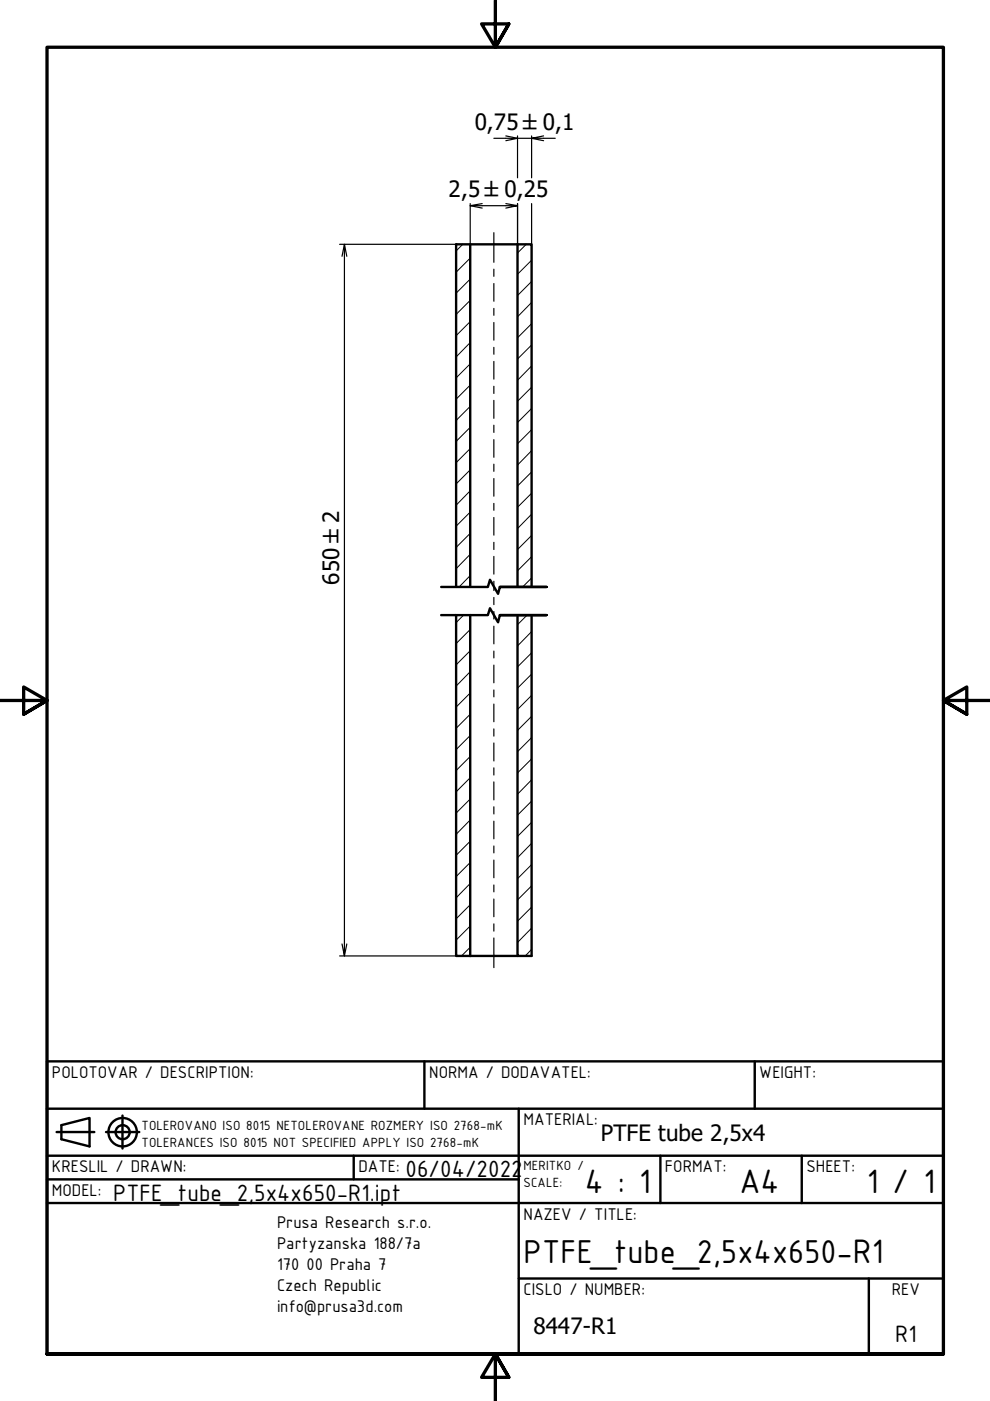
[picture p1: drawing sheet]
<svg xmlns="http://www.w3.org/2000/svg" width="210mm" height="297mm" viewBox="0 0 210 297" stroke-linecap="round" stroke-linejoin="round" font-family="sans-serif">
<!-- layer: Hatch (ISO) -->
<g fill="none" stroke="#000" stroke-width=".21">
<path d="M98.1 51.8l-1.4 1.4M99.7 54.7l-3 3M99.7 59.2l-3 3M111.6 51.8l-1.9 1.8M112.7 55.2l-3 3M112.7 59.7l-3 3M99.7 68.2l-3 3M99.7 63.7l-3 3M99.7 72.6l-3 3.1M99.7 77.1l-3 3M112.7 64.1l-3 3.1M112.7 68.6l-3 3"/>
<path d="M112.7 73.1l-3 3M112.7 77.6l-3 3M99.7 81.6l-3 3M99.7 86.2l-3 2.9M99.7 95.1l-3 3M99.7 99.6l-3 3M99.7 90.6l-3 3M112.7 82.1l-3 3M112.7 86.6l-3 3M112.7 91.1l-3 3M112.7 95.6l-3 3M99.7 113.1l-3 3"/>
<path d="M99.7 104.1l-3 3M99.7 108.6l-3 3M99.7 117.5l-3 3.1M112.7 100.1l-3 2.9M112.7 104.6l-3 3M112.7 109l-3 3.1M112.7 113.5l-3 3M112.7 118l-3 3M98.3 130.4l-1.6 1.6M99.7 138l-3 3M99.7 133.5l-3 2.9M99.7 122l-2.4 2.4"/>
<path d="M111.8 130.4l-2.1 2M112.7 138.4l-3 3M112.7 122.5l-1.9 1.9M112.7 133.9l-3 3.1M99.7 155.9l-3 3M99.7 151.4l-3 3M99.7 146.9l-3 3M99.7 142.4l-3 3.1M112.7 156.4l-3 3M112.7 151.9l-3 3M112.7 142.9l-3 3M112.7 147.4l-3 3"/>
<path d="M99.7 178.4l-3 2.9M99.7 173.8l-3 3.1M99.7 169.4l-3 3M99.7 164.9l-3 3M99.7 160.4l-3 3M112.7 169.8l-3 3M112.7 160.9l-3 3M112.7 165.3l-3 3.1M112.7 174.4l-3 2.9M112.7 178.8l-3 3M99.7 196.3l-3 3M99.7 191.8l-3 3"/>
<path d="M99.7 187.3l-3 3.1M99.7 182.9l-3 3M112.7 187.8l-3 3M112.7 183.3l-3 3M112.7 192.3l-3 3M112.7 196.8l-3 3M99.7 200.8l-1.8 1.9M112.7 201.3l-1.3 1.4"/>
</g>
<!-- layer: Break Line (ISO) -->
<path d="M93.5 130.4h9.9l.5-1.4 1.7 2.9 .4-1.5h9.9h-9.9M93.5 124.4h9.9l.5-1.5 1.7 3 .4-1.5h9.9h-9.9" fill="none" stroke="#000" stroke-width=".51"/>
<!-- layer: Visible (ISO) -->
<path d="M99.7 51.8h10M109.7 51.8h3v72.6M109.7 51.8v72.6M96.7 130.4v72.3h3M96.7 124.4v-72.6h3v72.6M99.7 130.4v72.3M109.7 130.4v72.3h3v-72.3M99.7 202.7h10" fill="none" stroke="#000" stroke-width=".51"/>
<!-- layer: Border (ISO) -->
<path d="M105 0v10l-2.9-4.9h5.8l-2.9 4.9 2.9-4.9M0 148.5h10l-5-2.8v5.7l5-2.9-5 2.9M210 148.5h-10l5-2.8v5.7l-5-2.9 5 2.9M10 287.1v-277.1h190v277.1h-190h190M107.9 292l-2.9-4.9 2.9 4.9h-5.8l2.9-4.9v9.9" fill="none" stroke="#000" stroke-width=".7"/>
<!-- layer: Title (ISO) -->
<g fill="none" stroke="#000" stroke-width=".51">
<path d="M10 225h190v62.1h-190zM10 235.1h190M13 238.6l6-1.6v6.1l-6-1.6zM26 236.5v7M90 225v10.1M110 235.1v52M160 225v10.1M10 255.1h190M10 250h100M10 245h190M12 240h8M22.5 240h7"/>
<path d="M75 245v5M140 245v10.1M170 245v10.1M110 271.1h90M184.2 271.1v16"/>
<circle cx="26" cy="240" r="3"/>
<circle cx="26" cy="240" r="1.49"/>
</g>
<!-- layer: Dimension (ISO) -->
<g fill="none" stroke="#000" stroke-width=".25">
<path d="M104.7 29.3h5l-2.4 .5M107.3 28.8l2.4 .5h3l2.6 .5M109.7 28.8v8.9M112.7 28.8v8.9M115.3 28.8l-2.6 .5h5M72 51.8h24.7M73 51.8l-.5 2.5M73.5 54.3l-.5-2.5v150.9l-.5-2.6M99.7 43.6l2.5 .5M99.7 43.2v8.6M102.2 43.2l-2.5 .4h10l-2.4 .5M107.3 43.2l2.4 .4"/>
<path d="M109.7 43.2v8.6M112.7 43.2v8.6M72 202.7h24.7M73.5 200.1l-.5 2.6"/>
</g>
<!-- layer: Centerline (ISO) -->
<g fill="none" stroke="#000" stroke-width=".25">
<path d="M104.7 49.3v6.3M104.7 57.1v1.5M104.7 60.1v3.8M104.7 65.4v1.5M104.7 68.4v3.7M104.7 73.6v1.5M104.7 76.6v3.8M104.7 81.9v1.5M104.7 84.9v3.8M104.7 90.2v1.5M104.7 93.2v3.8M104.7 98.4v1.5"/>
<path d="M104.7 101.5v3.7M104.7 106.7v1.5M104.7 109.7v3.8M104.7 115v1.5M104.7 118v3.7M104.7 123.2v2M104.7 126.7v1.5M104.7 129.7v1.5M104.7 132.8v3.7M104.7 138v1.5M104.7 141v3.8M104.7 146.3v1.5"/>
<path d="M104.7 149.3v3.7M104.7 154.5v1.6M104.7 157.5v3.8M104.7 162.8v1.5M104.7 165.8v3.8M104.7 171.1v1.5M104.7 174.1v3.7M104.7 179.4v1.4M104.7 182.4v3.7M104.7 187.6v1.5M104.7 190.6v3.8M104.7 195.9v1.5"/>
<path d="M104.7 198.9v6.3"/>
</g>
<g font-size="7.7">
<text x="124" y="253">4 : 1</text>
<text x="156.8" y="253">A4</text>
<text x="183.8" y="253">1 / 1</text>
</g>
<text font-size="7.6" x="111" y="267.8">PTFE_tube_2,5x4x650-R1</text>
<g font-size="5.4">
<text x="86" y="249.5">06/04/2022</text>
<text x="24" y="254.6">PTFE_tube_2,5x4x650-R1.ipt</text>
<text x="189.8" y="284.5">R1</text>
</g>
<g font-size="4.8">
<text x="100.6" y="27.5">0,75 ±0,1</text>
<text x="95.1" y="41.8">2,5 ±0,25</text>
<text x="71.9" y="123.9" transform="rotate(-90 71.9 123.9)">650 ±2</text>
<text x="127.4" y="242">PTFE tube 2,5x4</text>
<text x="113.1" y="282.9">8447-R1</text>
</g>
<g font-size="3.9">
<text x="11" y="228.5">POLOTOVAR / DESCRIPTION:</text>
<text x="91" y="228.5">NORMA / DODAVATEL:</text>
<text x="161" y="228.5">WEIGHT:</text>
<text x="111" y="238.6">MATERIAL:</text>
<text x="11" y="248.5">KRESLIL / DRAWN:</text>
<text x="76" y="248.5">DATE:</text>
<text x="141" y="248.5">FORMAT:</text>
<text x="171" y="248.5">SHEET:</text>
<text x="11" y="253.5">MODEL:</text>
<text x="58.7" y="260.5">Prusa Research s.r.o.</text>
<text x="111" y="258.6">NAZEV / TITLE:</text>
<text x="58.7" y="264.9">Partyzanska 188/7a</text>
<text x="58.7" y="269.4">170</text>
<text x="65" y="269.4">00 Praha 7</text>
<text x="58.7" y="273.8">Czech Republic</text>
<text x="111" y="274.6">CISLO / NUMBER:</text>
<text x="189.1" y="274.6">REV</text>
<text x="58.7" y="278.2">info@prusa3d.com</text>
</g>
<g font-size="3">
<text x="30" y="239.6">TOLEROVANO ISO 8015 NETOLEROVANE ROZMERY ISO 2768-mK</text>
<text x="30" y="243.2">TOLERANCES ISO 8015 NOT SPECIFIED APPLY ISO 2768-mK</text>
<text x="111" y="248">MERITKO /</text>
<text x="111" y="251.6">SCALE:</text>
</g>
</svg>
